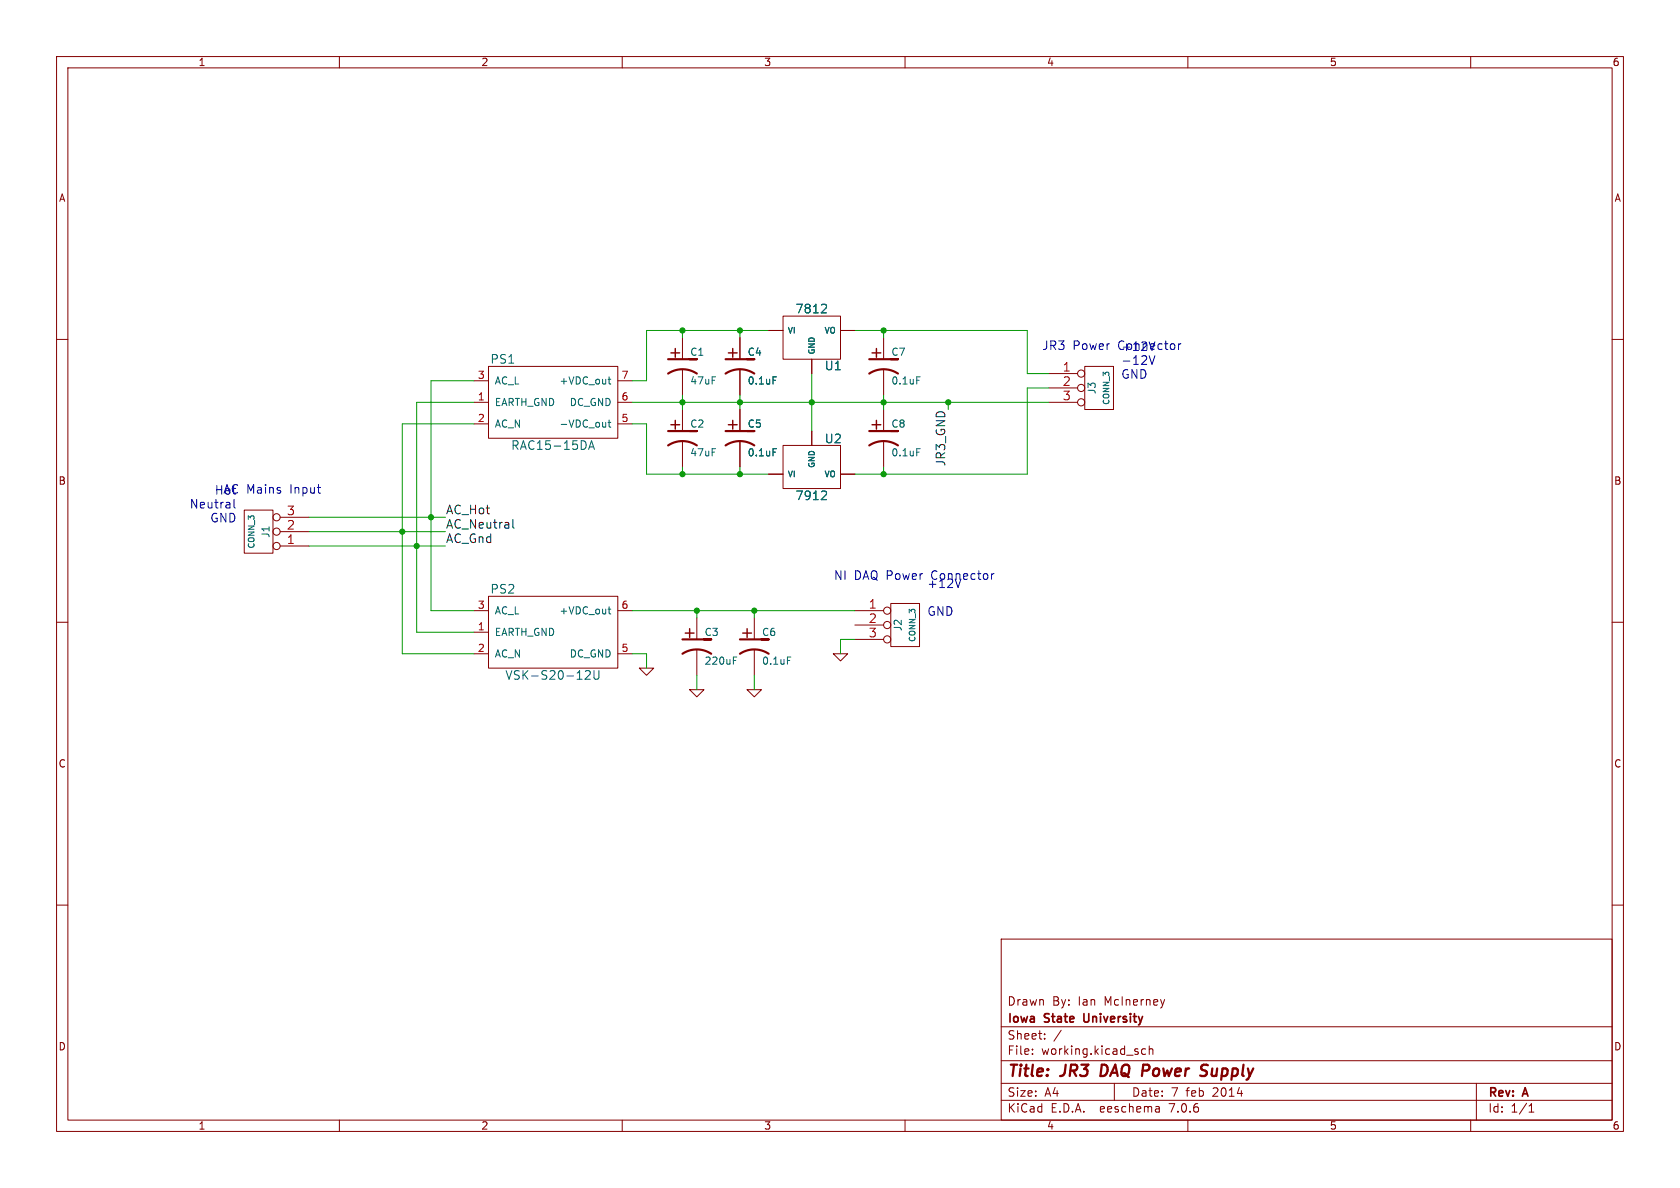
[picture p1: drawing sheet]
(kicad_sch (version 20230121) (generator eeschema)

 (paper "A4")

 (title_block
  (title "JR3 DAQ Power Supply")
  (date "7 feb 2014")
  (rev "A")
  (company "Iowa State University")
  (comment 1 "Drawn By: Ian McInerney"))

 (lib_symbols
  (symbol "JR3_Power_Supply-rescue:AC/DC_DUAL_RAIL" (pin_names (offset 1.016)) (in_bom yes) (on_board yes)
   (property "Reference" "PS" (at -8.89 7.62 0) (effects (font (size 1.524 1.524))))
   (property "Value" "AC/DC_DUAL_RAIL" (at 0 -7.62 0) (effects (font (size 1.524 1.524))))
   (property "Footprint" "" (at 0 0 0) (effects (font (size 1.524 1.524))))
   (property "Datasheet" "" (at 0 0 0) (effects (font (size 1.524 1.524))))
   (symbol "AC/DC_DUAL_RAIL_0_1"
    (rectangle (start -11.43 6.35) (end 11.43 -6.35) (stroke (width 0) (type solid)) (fill (type none))))
   (symbol "AC/DC_DUAL_RAIL_1_1"
    (pin power_in line (at -13.97 0 0) (length 2.54) (name "EARTH_GND" (effects (font (size 1.27 1.27)))) (number "1" (effects (font (size 1.27 1.27)))))
    (pin power_in line (at -13.97 -3.81 0) (length 2.54) (name "AC_N" (effects (font (size 1.27 1.27)))) (number "2" (effects (font (size 1.27 1.27)))))
    (pin power_in line (at -13.97 3.81 0) (length 2.54) (name "AC_L" (effects (font (size 1.27 1.27)))) (number "3" (effects (font (size 1.27 1.27)))))
    (pin power_out line (at 13.97 -3.81 180) (length 2.54) (name "-VDC_out" (effects (font (size 1.27 1.27)))) (number "5" (effects (font (size 1.27 1.27)))))
    (pin power_out line (at 13.97 0 180) (length 2.54) (name "DC_GND" (effects (font (size 1.27 1.27)))) (number "6" (effects (font (size 1.27 1.27)))))
    (pin power_out line (at 13.97 3.81 180) (length 2.54) (name "+VDC_out" (effects (font (size 1.27 1.27)))) (number "7" (effects (font (size 1.27 1.27)))))))
  (symbol "JR3_Power_Supply-rescue:AC/DC_SINGLE_RAIL" (pin_names (offset 1.016)) (in_bom yes) (on_board yes)
   (property "Reference" "PS" (at -8.89 7.62 0) (effects (font (size 1.524 1.524))))
   (property "Value" "AC/DC_SINGLE_RAIL" (at 0 -7.62 0) (effects (font (size 1.524 1.524))))
   (property "Footprint" "" (at 0 0 0) (effects (font (size 1.524 1.524))))
   (property "Datasheet" "" (at 0 0 0) (effects (font (size 1.524 1.524))))
   (symbol "AC/DC_SINGLE_RAIL_0_1"
    (rectangle (start -11.43 6.35) (end 11.43 -6.35) (stroke (width 0) (type solid)) (fill (type none))))
   (symbol "AC/DC_SINGLE_RAIL_1_1"
    (pin power_in line (at -13.97 0 0) (length 2.54) (name "EARTH_GND" (effects (font (size 1.27 1.27)))) (number "1" (effects (font (size 1.27 1.27)))))
    (pin power_in line (at -13.97 -3.81 0) (length 2.54) (name "AC_N" (effects (font (size 1.27 1.27)))) (number "2" (effects (font (size 1.27 1.27)))))
    (pin power_in line (at -13.97 3.81 0) (length 2.54) (name "AC_L" (effects (font (size 1.27 1.27)))) (number "3" (effects (font (size 1.27 1.27)))))
    (pin power_out line (at 13.97 -3.81 180) (length 2.54) (name "DC_GND" (effects (font (size 1.27 1.27)))) (number "5" (effects (font (size 1.27 1.27)))))
    (pin power_out line (at 13.97 3.81 180) (length 2.54) (name "+VDC_out" (effects (font (size 1.27 1.27)))) (number "6" (effects (font (size 1.27 1.27)))))))
  (symbol "JR3_Power_Supply-rescue:CONN_3" (pin_names (offset 1.016) hide) (in_bom yes) (on_board yes)
   (property "Reference" "K" (at -1.27 0 90) (effects (font (size 1.27 1.27))))
   (property "Value" "CONN_3" (at 1.27 0 90) (effects (font (size 1.016 1.016))))
   (property "Footprint" "" (at 0 0 0) (effects (font (size 1.524 1.524))))
   (property "Datasheet" "" (at 0 0 0) (effects (font (size 1.524 1.524))))
   (symbol "CONN_3_0_1"
    (rectangle (start -2.54 3.81) (end 2.54 -3.81) (stroke (width 0) (type solid)) (fill (type none))))
   (symbol "CONN_3_1_1"
    (pin passive inverted (at -8.89 2.54 0) (length 6.35) (name "P1" (effects (font (size 1.524 1.524)))) (number "1" (effects (font (size 1.524 1.524)))))
    (pin passive inverted (at -8.89 0 0) (length 6.35) (name "PM" (effects (font (size 1.524 1.524)))) (number "2" (effects (font (size 1.524 1.524)))))
    (pin passive inverted (at -8.89 -2.54 0) (length 6.35) (name "P3" (effects (font (size 1.524 1.524)))) (number "3" (effects (font (size 1.524 1.524)))))))
  (symbol "JR3_Power_Supply-rescue:CP1" (pin_numbers hide) (pin_names (offset 0.254) hide) (in_bom yes) (on_board yes)
   (property "Reference" "C" (at 1.27 2.54 0) (effects (font (size 1.27 1.27)) (justify left)))
   (property "Value" "CP1" (at 1.27 -2.54 0) (effects (font (size 1.27 1.27)) (justify left)))
   (property "Footprint" "" (at 0 0 0) (effects (font (size 1.524 1.524))))
   (property "Datasheet" "" (at 0 0 0) (effects (font (size 1.524 1.524))))
   (symbol "CP1_0_0"
    (text "+" (at -1.27 2.54 0) (effects (font (size 2.032 2.032)))))
   (symbol "CP1_0_1"
    (polyline (pts (xy -2.54 1.27) (xy 2.54 1.27) (xy 1.27 1.27) (xy 1.27 1.27)) (stroke (width 0.381) (type solid)) (fill (type none)))
    (arc (start 2.54 -1.27) (mid 0 -0.5009) (end -2.54 -1.27) (stroke (width 0.381) (type solid)) (fill (type none))))
   (symbol "CP1_1_1"
    (pin passive line (at 0 5.08 270) (length 3.81) (name "~" (effects (font (size 1.016 1.016)))) (number "1" (effects (font (size 1.016 1.016)))))
    (pin passive line (at 0 -5.08 90) (length 4.572) (name "~" (effects (font (size 1.016 1.016)))) (number "2" (effects (font (size 1.016 1.016)))))))
  (symbol "JR3_Power_Supply-rescue:GND" (power) (pin_names (offset 0)) (in_bom yes) (on_board yes)
   (property "Reference" "#PWR" (at 0 0 0) (effects (font (size 0.762 0.762)) hide))
   (property "Value" "GND" (at 0 -1.778 0) (effects (font (size 0.762 0.762)) hide))
   (property "Footprint" "" (at 0 0 0) (effects (font (size 1.524 1.524))))
   (property "Datasheet" "" (at 0 0 0) (effects (font (size 1.524 1.524))))
   (symbol "GND_0_1"
    (polyline (pts (xy -1.27 0) (xy 0 -1.27) (xy 1.27 0) (xy -1.27 0)) (stroke (width 0) (type solid)) (fill (type none))))
   (symbol "GND_1_1"
    (pin power_in line (at 0 0 90) (length 0) hide (name "GND" (effects (font (size 0.762 0.762)))) (number "1" (effects (font (size 0.762 0.762)))))))
  (symbol "JR3_Power_Supply-rescue:LINEAR_REGULATOR" (pin_numbers hide) (pin_names (offset 0.762)) (in_bom yes) (on_board yes)
   (property "Reference" "U" (at 3.81 -4.9784 0) (effects (font (size 1.524 1.524))))
   (property "Value" "LINEAR_REGULATOR" (at 0 5.08 0) (effects (font (size 1.524 1.524))))
   (property "Footprint" "" (at 0 0 0) (effects (font (size 1.524 1.524))))
   (property "Datasheet" "" (at 0 0 0) (effects (font (size 1.524 1.524))))
   (symbol "LINEAR_REGULATOR_0_1"
    (rectangle (start -5.08 -3.81) (end 5.08 3.81) (stroke (width 0) (type solid)) (fill (type none))))
   (symbol "LINEAR_REGULATOR_1_1"
    (pin input line (at -7.62 1.27 0) (length 2.54) (name "VI" (effects (font (size 1.016 1.016)))) (number "1" (effects (font (size 1.016 1.016)))))
    (pin input line (at 0 -6.35 90) (length 2.54) (name "GND" (effects (font (size 1.016 1.016)))) (number "2" (effects (font (size 1.016 1.016)))))
    (pin power_out line (at 7.62 1.27 180) (length 2.54) (name "VO" (effects (font (size 1.016 1.016)))) (number "3" (effects (font (size 1.016 1.016))))))))

 (junction (at 71.12 93.98) (diameter 0) (color 0 0 0 0))
 (junction (at 156.21 71.12) (diameter 0) (color 0 0 0 0))
 (junction (at 133.35 107.95) (diameter 0) (color 0 0 0 0))
 (junction (at 130.81 71.12) (diameter 0) (color 0 0 0 0))
 (junction (at 156.21 58.42) (diameter 0) (color 0 0 0 0))
 (junction (at 120.65 83.82) (diameter 0) (color 0 0 0 0))
 (junction (at 143.51 71.12) (diameter 0) (color 0 0 0 0))
 (junction (at 120.65 71.12) (diameter 0) (color 0 0 0 0))
 (junction (at 167.64 71.12) (diameter 0) (color 0 0 0 0))
 (junction (at 76.2 91.44) (diameter 0) (color 0 0 0 0))
 (junction (at 130.81 58.42) (diameter 0) (color 0 0 0 0))
 (junction (at 156.21 83.82) (diameter 0) (color 0 0 0 0))
 (junction (at 73.66 96.52) (diameter 0) (color 0 0 0 0))
 (junction (at 123.19 107.95) (diameter 0) (color 0 0 0 0))
 (junction (at 130.81 83.82) (diameter 0) (color 0 0 0 0))
 (junction (at 120.65 58.42) (diameter 0) (color 0 0 0 0))

 (wire (pts (xy 111.76 74.93) (xy 114.3 74.93)) (stroke (width 0) (type default)))
 (wire (pts (xy 73.66 71.12) (xy 73.66 96.52)) (stroke (width 0) (type default)))
 (wire (pts (xy 156.21 83.82) (xy 181.61 83.82)) (stroke (width 0) (type default)))
 (wire (pts (xy 123.19 119.38) (xy 123.19 121.92)) (stroke (width 0) (type default)))
 (wire (pts (xy 181.61 68.58) (xy 181.61 83.82)) (stroke (width 0) (type default)))
 (wire (pts (xy 133.35 107.95) (xy 151.13 107.95)) (stroke (width 0) (type default)))
 (wire (pts (xy 54.61 93.98) (xy 71.12 93.98)) (stroke (width 0) (type default)))
 (wire (pts (xy 123.19 107.95) (xy 133.35 107.95)) (stroke (width 0) (type default)))
 (wire (pts (xy 130.81 69.85) (xy 130.81 71.12)) (stroke (width 0) (type default)))
 (wire (pts (xy 71.12 93.98) (xy 78.74 93.98)) (stroke (width 0) (type default)))
 (wire (pts (xy 111.76 71.12) (xy 120.65 71.12)) (stroke (width 0) (type default)))
 (wire (pts (xy 143.51 71.12) (xy 156.21 71.12)) (stroke (width 0) (type default)))
 (wire (pts (xy 76.2 91.44) (xy 76.2 107.95)) (stroke (width 0) (type default)))
 (wire (pts (xy 130.81 71.12) (xy 143.51 71.12)) (stroke (width 0) (type default)))
 (wire (pts (xy 71.12 74.93) (xy 83.82 74.93)) (stroke (width 0) (type default)))
 (wire (pts (xy 167.64 71.12) (xy 167.64 72.39)) (stroke (width 0) (type default)))
 (wire (pts (xy 167.64 71.12) (xy 185.42 71.12)) (stroke (width 0) (type default)))
 (wire (pts (xy 133.35 107.95) (xy 133.35 109.22)) (stroke (width 0) (type default)))
 (wire (pts (xy 114.3 83.82) (xy 120.65 83.82)) (stroke (width 0) (type default)))
 (wire (pts (xy 156.21 59.69) (xy 156.21 58.42)) (stroke (width 0) (type default)))
 (wire (pts (xy 185.42 68.58) (xy 181.61 68.58)) (stroke (width 0) (type default)))
 (wire (pts (xy 156.21 71.12) (xy 156.21 72.39)) (stroke (width 0) (type default)))
 (wire (pts (xy 111.76 107.95) (xy 123.19 107.95)) (stroke (width 0) (type default)))
 (wire (pts (xy 73.66 96.52) (xy 73.66 111.76)) (stroke (width 0) (type default)))
 (wire (pts (xy 114.3 58.42) (xy 120.65 58.42)) (stroke (width 0) (type default)))
 (wire (pts (xy 76.2 67.31) (xy 76.2 91.44)) (stroke (width 0) (type default)))
 (wire (pts (xy 130.81 82.55) (xy 130.81 83.82)) (stroke (width 0) (type default)))
 (wire (pts (xy 130.81 71.12) (xy 130.81 72.39)) (stroke (width 0) (type default)))
 (wire (pts (xy 156.21 69.85) (xy 156.21 71.12)) (stroke (width 0) (type default)))
 (wire (pts (xy 130.81 83.82) (xy 135.89 83.82)) (stroke (width 0) (type default)))
 (wire (pts (xy 54.61 96.52) (xy 73.66 96.52)) (stroke (width 0) (type default)))
 (wire (pts (xy 76.2 107.95) (xy 83.82 107.95)) (stroke (width 0) (type default)))
 (wire (pts (xy 114.3 115.57) (xy 114.3 118.11)) (stroke (width 0) (type default)))
 (wire (pts (xy 130.81 58.42) (xy 135.89 58.42)) (stroke (width 0) (type default)))
 (wire (pts (xy 120.65 71.12) (xy 130.81 71.12)) (stroke (width 0) (type default)))
 (wire (pts (xy 123.19 107.95) (xy 123.19 109.22)) (stroke (width 0) (type default)))
 (wire (pts (xy 151.13 83.82) (xy 156.21 83.82)) (stroke (width 0) (type default)))
 (wire (pts (xy 120.65 82.55) (xy 120.65 83.82)) (stroke (width 0) (type default)))
 (wire (pts (xy 73.66 111.76) (xy 83.82 111.76)) (stroke (width 0) (type default)))
 (wire (pts (xy 73.66 71.12) (xy 83.82 71.12)) (stroke (width 0) (type default)))
 (wire (pts (xy 120.65 59.69) (xy 120.65 58.42)) (stroke (width 0) (type default)))
 (wire (pts (xy 130.81 59.69) (xy 130.81 58.42)) (stroke (width 0) (type default)))
 (wire (pts (xy 114.3 67.31) (xy 114.3 58.42)) (stroke (width 0) (type default)))
 (wire (pts (xy 151.13 113.03) (xy 148.59 113.03)) (stroke (width 0) (type default)))
 (wire (pts (xy 71.12 115.57) (xy 83.82 115.57)) (stroke (width 0) (type default)))
 (wire (pts (xy 71.12 93.98) (xy 71.12 115.57)) (stroke (width 0) (type default)))
 (wire (pts (xy 71.12 74.93) (xy 71.12 93.98)) (stroke (width 0) (type default)))
 (wire (pts (xy 156.21 58.42) (xy 181.61 58.42)) (stroke (width 0) (type default)))
 (wire (pts (xy 156.21 82.55) (xy 156.21 83.82)) (stroke (width 0) (type default)))
 (wire (pts (xy 76.2 67.31) (xy 83.82 67.31)) (stroke (width 0) (type default)))
 (wire (pts (xy 111.76 67.31) (xy 114.3 67.31)) (stroke (width 0) (type default)))
 (wire (pts (xy 120.65 71.12) (xy 120.65 72.39)) (stroke (width 0) (type default)))
 (wire (pts (xy 156.21 71.12) (xy 167.64 71.12)) (stroke (width 0) (type default)))
 (wire (pts (xy 111.76 115.57) (xy 114.3 115.57)) (stroke (width 0) (type default)))
 (wire (pts (xy 76.2 91.44) (xy 78.74 91.44)) (stroke (width 0) (type default)))
 (wire (pts (xy 133.35 119.38) (xy 133.35 121.92)) (stroke (width 0) (type default)))
 (wire (pts (xy 120.65 58.42) (xy 130.81 58.42)) (stroke (width 0) (type default)))
 (wire (pts (xy 148.59 113.03) (xy 148.59 115.57)) (stroke (width 0) (type default)))
 (wire (pts (xy 151.13 58.42) (xy 156.21 58.42)) (stroke (width 0) (type default)))
 (wire (pts (xy 120.65 69.85) (xy 120.65 71.12)) (stroke (width 0) (type default)))
 (wire (pts (xy 143.51 66.04) (xy 143.51 71.12)) (stroke (width 0) (type default)))
 (wire (pts (xy 73.66 96.52) (xy 78.74 96.52)) (stroke (width 0) (type default)))
 (wire (pts (xy 185.42 66.04) (xy 181.61 66.04)) (stroke (width 0) (type default)))
 (wire (pts (xy 143.51 71.12) (xy 143.51 76.2)) (stroke (width 0) (type default)))
 (wire (pts (xy 54.61 91.44) (xy 76.2 91.44)) (stroke (width 0) (type default)))
 (wire (pts (xy 114.3 74.93) (xy 114.3 83.82)) (stroke (width 0) (type default)))
 (wire (pts (xy 120.65 83.82) (xy 130.81 83.82)) (stroke (width 0) (type default)))
 (wire (pts (xy 181.61 66.04) (xy 181.61 58.42)) (stroke (width 0) (type default)))

 (text "NI DAQ Power Connector" (at 147.32 102.87 0) (effects (font (size 1.524 1.524)) (justify left bottom)))
 (text "+12V\n-12V\nGND" (at 198.12 67.31 0) (effects (font (size 1.524 1.524)) (justify left bottom)))
 (text "Hot\nNeutral\nGND" (at 41.91 92.71 0) (effects (font (size 1.524 1.524)) (justify right bottom)))
 (text "+12V\n\nGND" (at 163.83 109.22 0) (effects (font (size 1.524 1.524)) (justify left bottom)))
 (text "JR3 Power Connector" (at 184.15 62.23 0) (effects (font (size 1.524 1.524)) (justify left bottom)))
 (text "AC Mains Input" (at 39.37 87.63 0) (effects (font (size 1.524 1.524)) (justify left bottom)))

 (label "AC_Neutral" (at 78.74 93.98 0) (effects (font (size 1.524 1.524)) (justify left bottom)))
 (label "JR3_GND" (at 167.64 72.39 270) (effects (font (size 1.524 1.524)) (justify right bottom)))
 (label "AC_Hot" (at 78.74 91.44 0) (effects (font (size 1.524 1.524)) (justify left bottom)))
 (label "AC_Gnd" (at 78.74 96.52 0) (effects (font (size 1.524 1.524)) (justify left bottom)))

 (symbol (lib_id "JR3_Power_Supply-rescue:CONN_3") (at 45.72 93.98 180) (unit 1) (in_bom yes) (on_board yes) (dnp no)
  (property "Reference" "J1" (at 46.99 93.98 90) (effects (font (size 1.27 1.27))))
  (property "Value" "CONN_3" (at 44.45 93.98 90) (effects (font (size 1.016 1.016))))
  (property "Footprint" "~" (at 45.72 93.98 0) (effects (font (size 1.524 1.524))))
  (property "Datasheet" "~" (at 45.72 93.98 0) (effects (font (size 1.524 1.524)))) (pin "1") (pin "2") (pin "3"))

 (symbol (lib_id "JR3_Power_Supply-rescue:CONN_3") (at 194.31 68.58 0) (unit 1) (in_bom yes) (on_board yes) (dnp no)
  (property "Reference" "J3" (at 193.04 68.58 90) (effects (font (size 1.27 1.27))))
  (property "Value" "CONN_3" (at 195.58 68.58 90) (effects (font (size 1.016 1.016))))
  (property "Footprint" "~" (at 194.31 68.58 0) (effects (font (size 1.524 1.524))))
  (property "Datasheet" "~" (at 194.31 68.58 0) (effects (font (size 1.524 1.524)))) (pin "1") (pin "2") (pin "3"))

 (symbol (lib_id "JR3_Power_Supply-rescue:CONN_3") (at 160.02 110.49 0) (unit 1) (in_bom yes) (on_board yes) (dnp no)
  (property "Reference" "J2" (at 158.75 110.49 90) (effects (font (size 1.27 1.27))))
  (property "Value" "CONN_3" (at 161.29 110.49 90) (effects (font (size 1.016 1.016))))
  (property "Footprint" "~" (at 160.02 110.49 0) (effects (font (size 1.524 1.524))))
  (property "Datasheet" "~" (at 160.02 110.49 0) (effects (font (size 1.524 1.524)))) (pin "1") (pin "2") (pin "3"))

 (symbol (lib_id "JR3_Power_Supply-rescue:AC/DC_DUAL_RAIL") (at 97.79 71.12 0) (unit 1) (in_bom yes) (on_board yes) (dnp no)
  (property "Reference" "PS1" (at 88.9 63.5 0) (effects (font (size 1.524 1.524))))
  (property "Value" "RAC15-15DA" (at 97.79 78.74 0) (effects (font (size 1.524 1.524))))
  (property "Footprint" "" (at 97.79 71.12 0) (effects (font (size 1.524 1.524))))
  (property "Datasheet" "" (at 97.79 71.12 0) (effects (font (size 1.524 1.524))))
  (property "DigikeyNumber" "945-1085-ND" (at 97.79 71.12 0) (effects (font (size 1.524 1.524)) hide))
  (property "Manufacturer" "Recom Power" (at 97.79 71.12 0) (effects (font (size 1.524 1.524)) hide))
  (property "ManufacturerNumber" "RAC15-15DA" (at 97.79 71.12 0) (effects (font (size 1.524 1.524)) hide)) (pin "1") (pin "2") (pin "3") (pin "5") (pin "6") (pin "7"))

 (symbol (lib_id "JR3_Power_Supply-rescue:AC/DC_SINGLE_RAIL") (at 97.79 111.76 0) (unit 1) (in_bom yes) (on_board yes) (dnp no)
  (property "Reference" "PS2" (at 88.9 104.14 0) (effects (font (size 1.524 1.524))))
  (property "Value" "VSK-S20-12U" (at 97.79 119.38 0) (effects (font (size 1.524 1.524))))
  (property "Footprint" "" (at 97.79 111.76 0) (effects (font (size 1.524 1.524))))
  (property "Datasheet" "" (at 97.79 111.76 0) (effects (font (size 1.524 1.524))))
  (property "DigikeyNumber" "102-2408-ND" (at 97.79 111.76 0) (effects (font (size 1.524 1.524)) hide))
  (property "Manufacturer" "CUI Inc." (at 97.79 111.76 0) (effects (font (size 1.524 1.524)) hide))
  (property "ManufacturerNumber" "VSK-S20-12U" (at 97.79 111.76 0) (effects (font (size 1.524 1.524)) hide)) (pin "1") (pin "2") (pin "3") (pin "5") (pin "6"))

 (symbol (lib_id "JR3_Power_Supply-rescue:GND") (at 114.3 118.11 0) (unit 1) (in_bom yes) (on_board yes) (dnp no)
  (property "Reference" "#PWR01" (at 114.3 118.11 0) (effects (font (size 0.762 0.762)) hide))
  (property "Value" "GND" (at 114.3 119.888 0) (effects (font (size 0.762 0.762)) hide))
  (property "Footprint" "" (at 114.3 118.11 0) (effects (font (size 1.524 1.524))))
  (property "Datasheet" "" (at 114.3 118.11 0) (effects (font (size 1.524 1.524)))) (pin "1"))

 (symbol (lib_id "JR3_Power_Supply-rescue:GND") (at 148.59 115.57 0) (unit 1) (in_bom yes) (on_board yes) (dnp no)
  (property "Reference" "#PWR02" (at 148.59 115.57 0) (effects (font (size 0.762 0.762)) hide))
  (property "Value" "GND" (at 148.59 117.348 0) (effects (font (size 0.762 0.762)) hide))
  (property "Footprint" "" (at 148.59 115.57 0) (effects (font (size 1.524 1.524))))
  (property "Datasheet" "" (at 148.59 115.57 0) (effects (font (size 1.524 1.524)))) (pin "1"))

 (symbol (lib_id "JR3_Power_Supply-rescue:GND") (at 123.19 121.92 0) (unit 1) (in_bom yes) (on_board yes) (dnp no)
  (property "Reference" "#PWR03" (at 123.19 121.92 0) (effects (font (size 0.762 0.762)) hide))
  (property "Value" "GND" (at 123.19 123.698 0) (effects (font (size 0.762 0.762)) hide))
  (property "Footprint" "" (at 123.19 121.92 0) (effects (font (size 1.524 1.524))))
  (property "Datasheet" "" (at 123.19 121.92 0) (effects (font (size 1.524 1.524)))) (pin "1"))

 (symbol (lib_id "JR3_Power_Supply-rescue:GND") (at 133.35 121.92 0) (unit 1) (in_bom yes) (on_board yes) (dnp no)
  (property "Reference" "#PWR04" (at 133.35 121.92 0) (effects (font (size 0.762 0.762)) hide))
  (property "Value" "GND" (at 133.35 123.698 0) (effects (font (size 0.762 0.762)) hide))
  (property "Footprint" "" (at 133.35 121.92 0) (effects (font (size 1.524 1.524))))
  (property "Datasheet" "" (at 133.35 121.92 0) (effects (font (size 1.524 1.524)))) (pin "1"))

 (symbol (lib_id "JR3_Power_Supply-rescue:CP1") (at 123.19 114.3 0) (unit 1) (in_bom yes) (on_board yes) (dnp no)
  (property "Reference" "C3" (at 124.46 111.76 0) (effects (font (size 1.27 1.27)) (justify left)))
  (property "Value" "220uF" (at 124.46 116.84 0) (effects (font (size 1.27 1.27)) (justify left)))
  (property "Footprint" "~" (at 123.19 114.3 0) (effects (font (size 1.524 1.524))))
  (property "Datasheet" "~" (at 123.19 114.3 0) (effects (font (size 1.524 1.524)))) (pin "1") (pin "2"))

 (symbol (lib_id "JR3_Power_Supply-rescue:CP1") (at 133.35 114.3 0) (unit 1) (in_bom yes) (on_board yes) (dnp no)
  (property "Reference" "C6" (at 134.62 111.76 0) (effects (font (size 1.27 1.27)) (justify left)))
  (property "Value" "0.1uF" (at 134.62 116.84 0) (effects (font (size 1.27 1.27)) (justify left)))
  (property "Footprint" "~" (at 133.35 114.3 0) (effects (font (size 1.524 1.524))))
  (property "Datasheet" "~" (at 133.35 114.3 0) (effects (font (size 1.524 1.524)))) (pin "1") (pin "2"))

 (symbol (lib_id "JR3_Power_Supply-rescue:CP1") (at 156.21 64.77 0) (unit 1) (in_bom yes) (on_board yes) (dnp no)
  (property "Reference" "C7" (at 157.48 62.23 0) (effects (font (size 1.27 1.27)) (justify left)))
  (property "Value" "0.1uF" (at 157.48 67.31 0) (effects (font (size 1.27 1.27)) (justify left)))
  (property "Footprint" "~" (at 156.21 64.77 0) (effects (font (size 1.524 1.524))))
  (property "Datasheet" "~" (at 156.21 64.77 0) (effects (font (size 1.524 1.524)))) (pin "1") (pin "2"))

 (symbol (lib_id "JR3_Power_Supply-rescue:CP1") (at 156.21 77.47 0) (unit 1) (in_bom yes) (on_board yes) (dnp no)
  (property "Reference" "C8" (at 157.48 74.93 0) (effects (font (size 1.27 1.27)) (justify left)))
  (property "Value" "0.1uF" (at 157.48 80.01 0) (effects (font (size 1.27 1.27)) (justify left)))
  (property "Footprint" "~" (at 156.21 77.47 0) (effects (font (size 1.524 1.524))))
  (property "Datasheet" "~" (at 156.21 77.47 0) (effects (font (size 1.524 1.524)))) (pin "1") (pin "2"))

 (symbol (lib_id "JR3_Power_Supply-rescue:CP1") (at 120.65 64.77 0) (unit 1) (in_bom yes) (on_board yes) (dnp no)
  (property "Reference" "C1" (at 121.92 62.23 0) (effects (font (size 1.27 1.27)) (justify left)))
  (property "Value" "47uF" (at 121.92 67.31 0) (effects (font (size 1.27 1.27)) (justify left)))
  (property "Footprint" "~" (at 120.65 64.77 0) (effects (font (size 1.524 1.524))))
  (property "Datasheet" "~" (at 120.65 64.77 0) (effects (font (size 1.524 1.524)))) (pin "1") (pin "2"))

 (symbol (lib_id "JR3_Power_Supply-rescue:CP1") (at 120.65 77.47 0) (unit 1) (in_bom yes) (on_board yes) (dnp no)
  (property "Reference" "C2" (at 121.92 74.93 0) (effects (font (size 1.27 1.27)) (justify left)))
  (property "Value" "47uF" (at 121.92 80.01 0) (effects (font (size 1.27 1.27)) (justify left)))
  (property "Footprint" "~" (at 120.65 77.47 0) (effects (font (size 1.524 1.524))))
  (property "Datasheet" "~" (at 120.65 77.47 0) (effects (font (size 1.524 1.524)))) (pin "1") (pin "2"))

 (symbol (lib_id "JR3_Power_Supply-rescue:CP1") (at 130.81 77.47 0) (unit 1) (in_bom yes) (on_board yes) (dnp no)
  (property "Reference" "C5" (at 132.08 74.93 0) (effects (font (size 1.27 1.27)) (justify left)))
  (property "Value" "0.1uF" (at 132.08 80.01 0) (effects (font (size 1.27 1.27)) (justify left)))
  (property "Footprint" "~" (at 130.81 77.47 0) (effects (font (size 1.524 1.524))))
  (property "Datasheet" "~" (at 130.81 77.47 0) (effects (font (size 1.524 1.524)))) (pin "1") (pin "2"))

 (symbol (lib_id "JR3_Power_Supply-rescue:CP1") (at 130.81 64.77 0) (unit 1) (in_bom yes) (on_board yes) (dnp no)
  (property "Reference" "C4" (at 132.08 62.23 0) (effects (font (size 1.27 1.27)) (justify left)))
  (property "Value" "0.1uF" (at 132.08 67.31 0) (effects (font (size 1.27 1.27)) (justify left)))
  (property "Footprint" "~" (at 130.81 64.77 0) (effects (font (size 1.524 1.524))))
  (property "Datasheet" "~" (at 130.81 64.77 0) (effects (font (size 1.524 1.524)))) (pin "1") (pin "2"))

 (symbol (lib_id "JR3_Power_Supply-rescue:LINEAR_REGULATOR") (at 143.51 59.69 0) (unit 1) (in_bom yes) (on_board yes) (dnp no)
  (property "Reference" "U1" (at 147.32 64.6684 0) (effects (font (size 1.524 1.524))))
  (property "Value" "7812" (at 143.51 54.61 0) (effects (font (size 1.524 1.524))))
  (property "Footprint" "~" (at 143.51 59.69 0) (effects (font (size 1.524 1.524))))
  (property "Datasheet" "~" (at 143.51 59.69 0) (effects (font (size 1.524 1.524)))) (pin "1") (pin "2") (pin "3"))

 (symbol (lib_id "JR3_Power_Supply-rescue:LINEAR_REGULATOR") (at 143.51 82.55 0) (mirror x) (unit 1) (in_bom yes) (on_board yes) (dnp no)
  (property "Reference" "U2" (at 147.32 77.5716 0) (effects (font (size 1.524 1.524))))
  (property "Value" "7912" (at 143.51 87.63 0) (effects (font (size 1.524 1.524))))
  (property "Footprint" "~" (at 143.51 82.55 0) (effects (font (size 1.524 1.524))))
  (property "Datasheet" "~" (at 143.51 82.55 0) (effects (font (size 1.524 1.524)))) (pin "1") (pin "2") (pin "3"))

 (sheet_instances (path "" (page "1"))))
